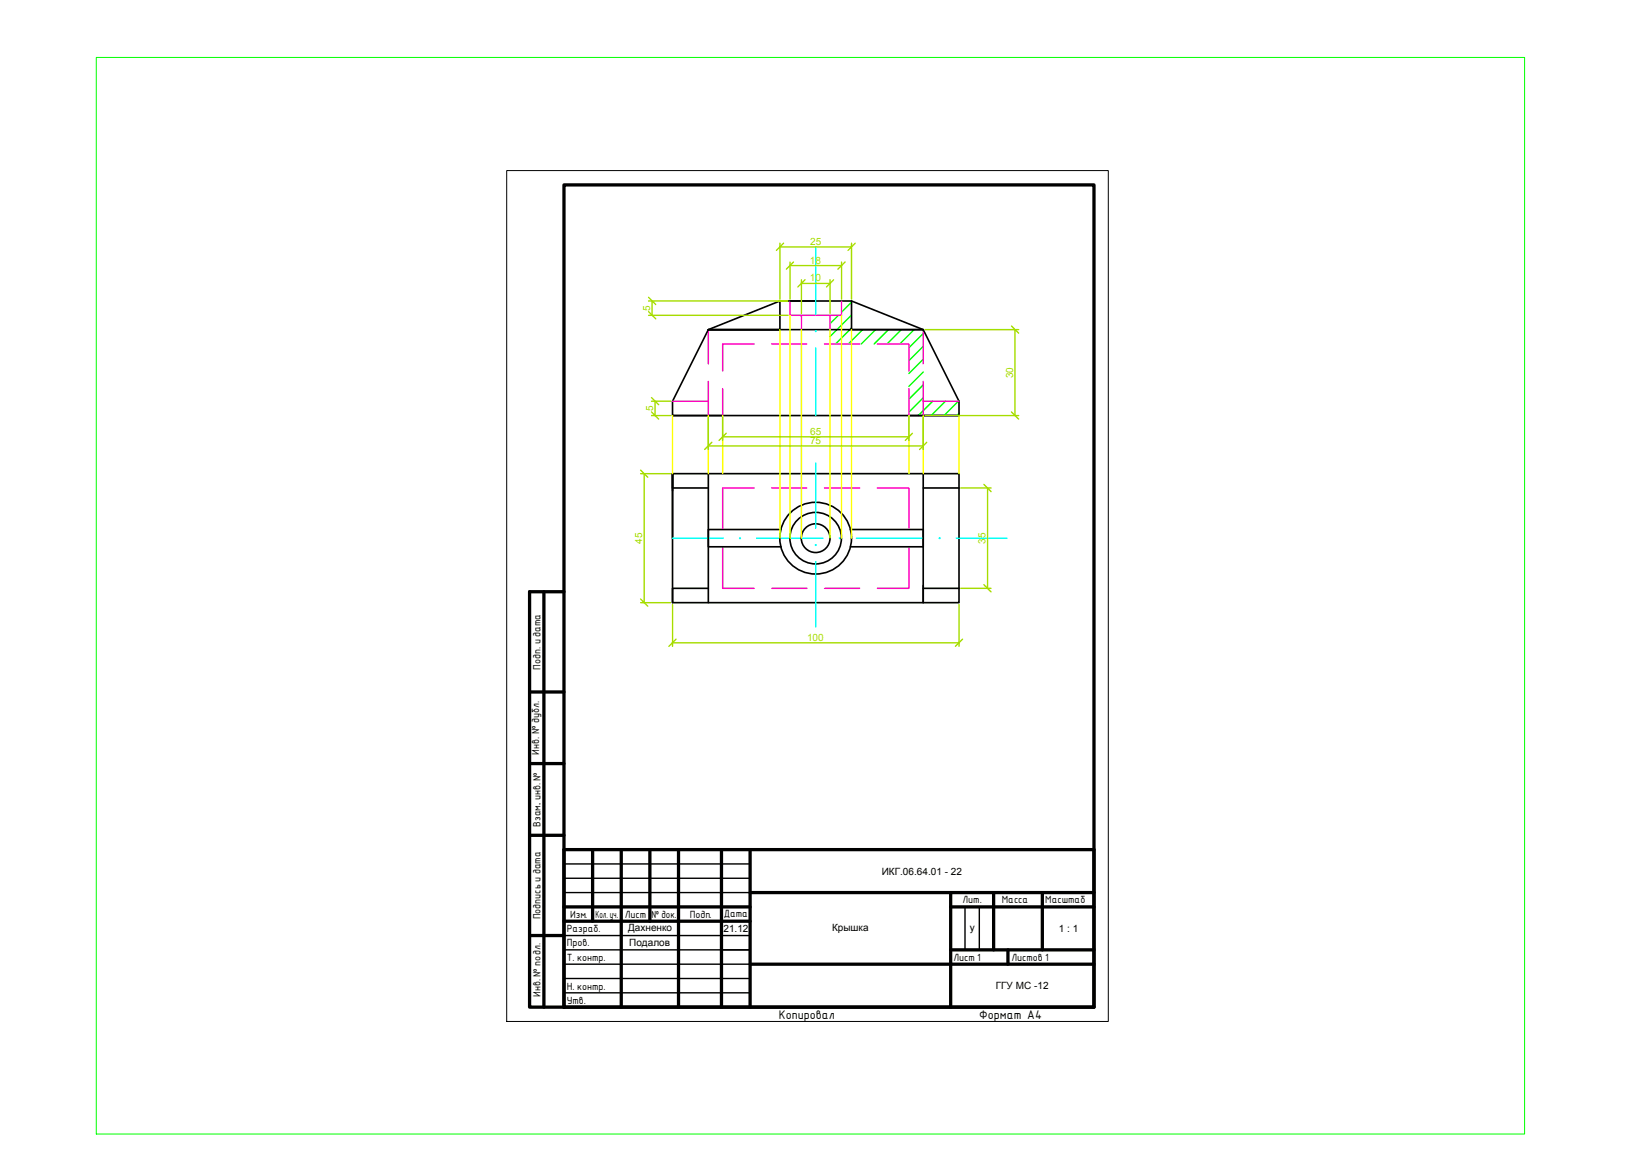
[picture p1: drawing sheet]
<svg xmlns="http://www.w3.org/2000/svg" width="297mm" height="210mm" viewBox="0 0 297 210" stroke-linecap="round" stroke-linejoin="round" font-family="sans-serif">
<!-- layer: 0 -->
<path d="M91.4 30.8h108.5v153.4h-108.5z" fill="none" stroke="#000" stroke-width=".18"/>
<g fill="none" stroke="#000" stroke-width=".59">
<path d="M101.7 33.3h95.6v148.3h-95.6zM98.1 106.7v74.9M101.7 106.7h-6.2v74.9h6.2M95.5 124.8h6.2M95.5 137.7h6.2M95.5 150.6h6.2M101.7 153.2h95.6v28.4h-95.6zM106.9 153.2v12.9M112 153.2v28.4M117.2 153.2v12.9M122.4 153.2v28.4M130.1 153.2v28.4"/>
<path d="M135.3 153.2v28.4M95.5 168.7h6.2M101.7 163.5h33.6M101.7 166.1h33.6M135.3 161h62M135.3 173.9h62M171.5 163.5h25.8M171.5 161v20.6M171.5 171.3h25.8M179.2 161v10.3M181.8 171.3v2.6M188 161v10.3"/>
</g>
<path d="M101.7 106.7v74.9" fill="none" stroke="#000" stroke-width=".3"/>
<path d="M101.7 155.8h33.6M101.7 158.4h33.6M101.7 168.7h33.6M101.7 171.3h33.6M101.7 173.9h33.6M101.7 176.5h33.6M101.7 179h33.6M101.7 161h33.6M174 163.5v7.8M176.6 163.5v7.8" fill="none" stroke="#000" stroke-width=".25"/>
<g fill="none" stroke="#000" stroke-width=".3">
<path d="M140.7 54.3h12.9M153.6 54.3l12.9 5.1h-12.9zM121.3 74.9h51.7v-2.5l-6.5-13h-38.8h13v-5.1l-13 5.1-6.4 13v2.5h6.4M121.3 85.4h51.7v23.3h-51.7zM121.3 85.4v11.7M121.3 88h6.4M127.7 85.4v23.3M140.9 95.5h-13.2v3.1h13.2M153.4 95.5h13.1v3.1h-13.1M166.5 85.4v23.3M166.5 88h6.5M127.7 106.1h-6.4v2.6"/>
<path d="M166.5 106.1h6.5"/>
<circle cx="147.1" cy="97" r="6.5"/>
<circle cx="147.1" cy="97" r="4.6"/>
<circle cx="147.1" cy="97" r="2.59"/>
</g>
<g fill="none" stroke="#0f0" stroke-width=".25">
<path d="M151.2 56.9l-1.5 1.5M153.6 56.8l-3.9 3.9M153.6 59.1l-2.9 2.9M153.6 54.5l-1.8 1.8M155.6 59.4l-2.6 2.6M157.9 59.4l-2.6 2.6M160.2 59.4l-2.5 2.6M162.5 59.4l-2.5 2.6M164.9 59.4l-2.6 2.6M166.5 60.1l-2.6 2.6M166.5 62.4l-2.6 2.6M166.5 64.8l-2.6 2.6"/>
<path d="M166.5 67.1l-2.6 2.6M166.5 69.4l-2.6 2.6M166.5 71.7l-2.6 2.6M168.2 72.4l-2.6 2.5M170.5 72.4l-2.6 2.5M172.8 72.4l-2.5 2.5M173 74.6l-.4 .3"/>
</g>
<g fill="none" stroke="#ff00bf" stroke-width=".25">
<path d="M127.7 59.4v6.2M142.5 54.3v2.6h9.3v-2.6M144.5 56.9v2.5M149.7 56.9v2.5M166.5 59.4v6.2M121.3 72.4h6.4M127.7 68.8v6.1M130.3 70.1v4.8M136 62h-5.7v4.9M139.2 62h6.3M148.7 62h6.4M158.2 62h5.7v4.9"/>
<path d="M163.9 70.1v4.8M166.5 68.8v6.1M166.5 72.4h6.5M130.3 98.6v7.5h5.7M136 88h-5.7v7.5M139.2 88h6.3M148.7 88h6.4M158.2 88h5.7v7.5M163.9 98.6v7.5h-5.7M139.2 106.1h6.3M148.7 106.1h6.4"/>
</g>
<path d="M147.1 44.5v12.2M147.1 62.7v12.2M121.3 97.1h9.2M136.4 97.1h12M147.1 83.5v11.8M154.5 97.1h12M172.5 97.1h9.1M147.1 101.3v11.7" fill="none" stroke="#0ff" stroke-width=".25"/>
<g fill="#0ff" stroke="#0ff" stroke-width=".18">
<circle cx="147.1" cy="59.7" r=".11"/>
<circle cx="133.5" cy="97.1" r=".11"/>
<circle cx="151.4" cy="97.1" r=".11"/>
<circle cx="169.5" cy="97.1" r=".11"/>
<circle cx="147.1" cy="98.3" r=".11"/>
</g>
<path d="M140.7 59.4v37.7M142.5 56.9v40.2M144.5 59.4v37.7M149.7 59.4v37.7M151.8 56.9v40.2M153.6 59.4v37.7M121.3 74.9v10.5M127.7 74.9v10.5M130.3 74.9v10.5M163.9 74.9v10.5M166.5 74.9v10.5M173 74.9v10.5" fill="none" stroke="#ff0" stroke-width=".25"/>
<g fill="none" stroke="#a5dd00" stroke-width=".25">
<path d="M117 56.9h25.1M117 54.3h25.1M117.6 54.3v2.6M140.7 43.9v10M140.7 44.5h12.9M142.5 47.3v6.6M142.5 47.9h9.3M144.5 50.4v6.1M144.5 51.1h5.2M149.7 50.4v6.1M151.8 47.3v6.6M153.6 43.9v10"/>
<path d="M166.8 59.4h16.9M183.1 59.4v15.5M117.5 72.4h3.5M117.5 74.9h3.5M118.1 72.4v2.5M127.7 75.3v5.8M130.3 75.3v4.1M130.3 78.8h33.6M163.9 75.3v4.1M166.5 75.3v5.8M166.8 74.9h16.9M115.5 85.4h5.5"/>
<path d="M116.2 85.4v23.3M127.7 80.4h38.8M173.3 88h5.4M178.1 88v18.1M115.5 108.7h5.5M121.3 109v7.6M121.3 115.9h51.7M173 109v7.6M173.3 106.1h5.4"/>
</g>
<!-- layer: 0 -->
<g fill="none" stroke="#a5dd00" stroke-width=".25">
<path d="M117 56.2l1.3 1.3M117 53.6l1.3 1.3M141.3 43.9l-1.3 1.3M143.1 47.3l-1.3 1.2M145.2 50.4l-1.3 1.3M150.4 50.4l-1.3 1.3M152.4 47.3l-1.3 1.2M154.2 43.9l-1.3 1.3M182.4 58.8l1.3 1.3M117.5 71.7l1.3 1.3M117.5 74.3l1.3 1.3M128.4 79.8l-1.3 1.3"/>
<path d="M131 78.1l-1.3 1.3M164.6 78.1l-1.3 1.3M167.1 79.8l-1.3 1.3M182.4 74.3l1.3 1.3M115.5 84.8l1.3 1.3M177.4 87.4l1.3 1.3M115.5 108l1.3 1.3M121.9 115.3l-1.3 1.3M173.6 115.3l-1.3 1.3M177.4 105.4l1.3 1.3"/>
</g>
<path d="M17.4 10.4h257.6v194.1h-257.6z" fill="none" stroke="#0f0" stroke-width=".18"/>
<g font-size="2.2">
<text x="140.5" y="183.7">Копировал</text>
<text x="176.6" y="183.7">Формат A4</text>
</g>
<g font-size="1.8" fill="#a5dd00">
<text x="146.1" y="47.5">18</text>
<text x="146.1" y="44.2">25</text>
<text x="146.1" y="50.7">10</text>
<text x="117.3" y="56.1" transform="rotate(-90 117.3 56.1)">5</text>
<text x="182.7" y="68.2" transform="rotate(-90 182.7 68.2)">30</text>
<text x="117.8" y="74.2" transform="rotate(-90 117.8 74.2)">5</text>
<text x="146.1" y="80.1">75</text>
<text x="146.1" y="78.4">65</text>
<text x="115.8" y="98" transform="rotate(-90 115.8 98)">45</text>
<text x="177.7" y="98.1" transform="rotate(-90 177.7 98.1)">35</text>
<text x="145.5" y="115.6">100</text>
</g>
<g font-size="1.8">
<text x="97.5" y="120.8" transform="rotate(-90 97.5 120.8)">Подп. и дата</text>
<text x="97.2" y="136.1" transform="rotate(-90 97.2 136.1)">Инв. № дубл.</text>
<text x="97.5" y="149.1" transform="rotate(-90 97.5 149.1)">Взам. инв. №</text>
<text x="97.5" y="145.1" transform="rotate(-90 97.5 145.1)">.</text>
<text x="159" y="157.7">ИКГ.06.64.01 - 22</text>
<text x="97.5" y="165.8" transform="rotate(-90 97.5 165.8)">Подпись и дата</text>
<text x="102.8" y="165.5">Изм.</text>
<text x="107.4" y="165.5">Кол. уч.</text>
<text x="112.7" y="165.5">Лист</text>
<text x="113.3" y="167.9">Дахненко</text>
<text x="117.5" y="165.5">№ док.</text>
<text x="124.4" y="165.5">Подп.</text>
<text x="130.5" y="165.4">Дата</text>
<text x="150.1" y="167.9">Крышка</text>
<text x="173.6" y="162.9">Лит.</text>
<text x="174.9" y="167.9">у</text>
<text x="180.7" y="162.9">Масса</text>
<text x="188.5" y="162.9">Масштаб</text>
<text x="102.2" y="168">Разраб.</text>
<text x="102.2" y="170.6">Пров.</text>
<text x="102.2" y="173.2">Т. контр.</text>
<text x="113.5" y="170.5">Подалов</text>
<text x="130.5" y="168">21.12</text>
<text x="172" y="173.3">Лист 1</text>
<text x="182.4" y="173.3">Листов 1</text>
<text x="191" y="168">1 : 1</text>
<text x="97.5" y="179.8" transform="rotate(-90 97.5 179.8)">Инв. № подл.</text>
<text x="102.2" y="178.5">Н. контр.</text>
<text x="179.6" y="178.4">ГГУ МС -12</text>
<text x="102.2" y="181.1">Утв.</text>
</g>
</svg>
